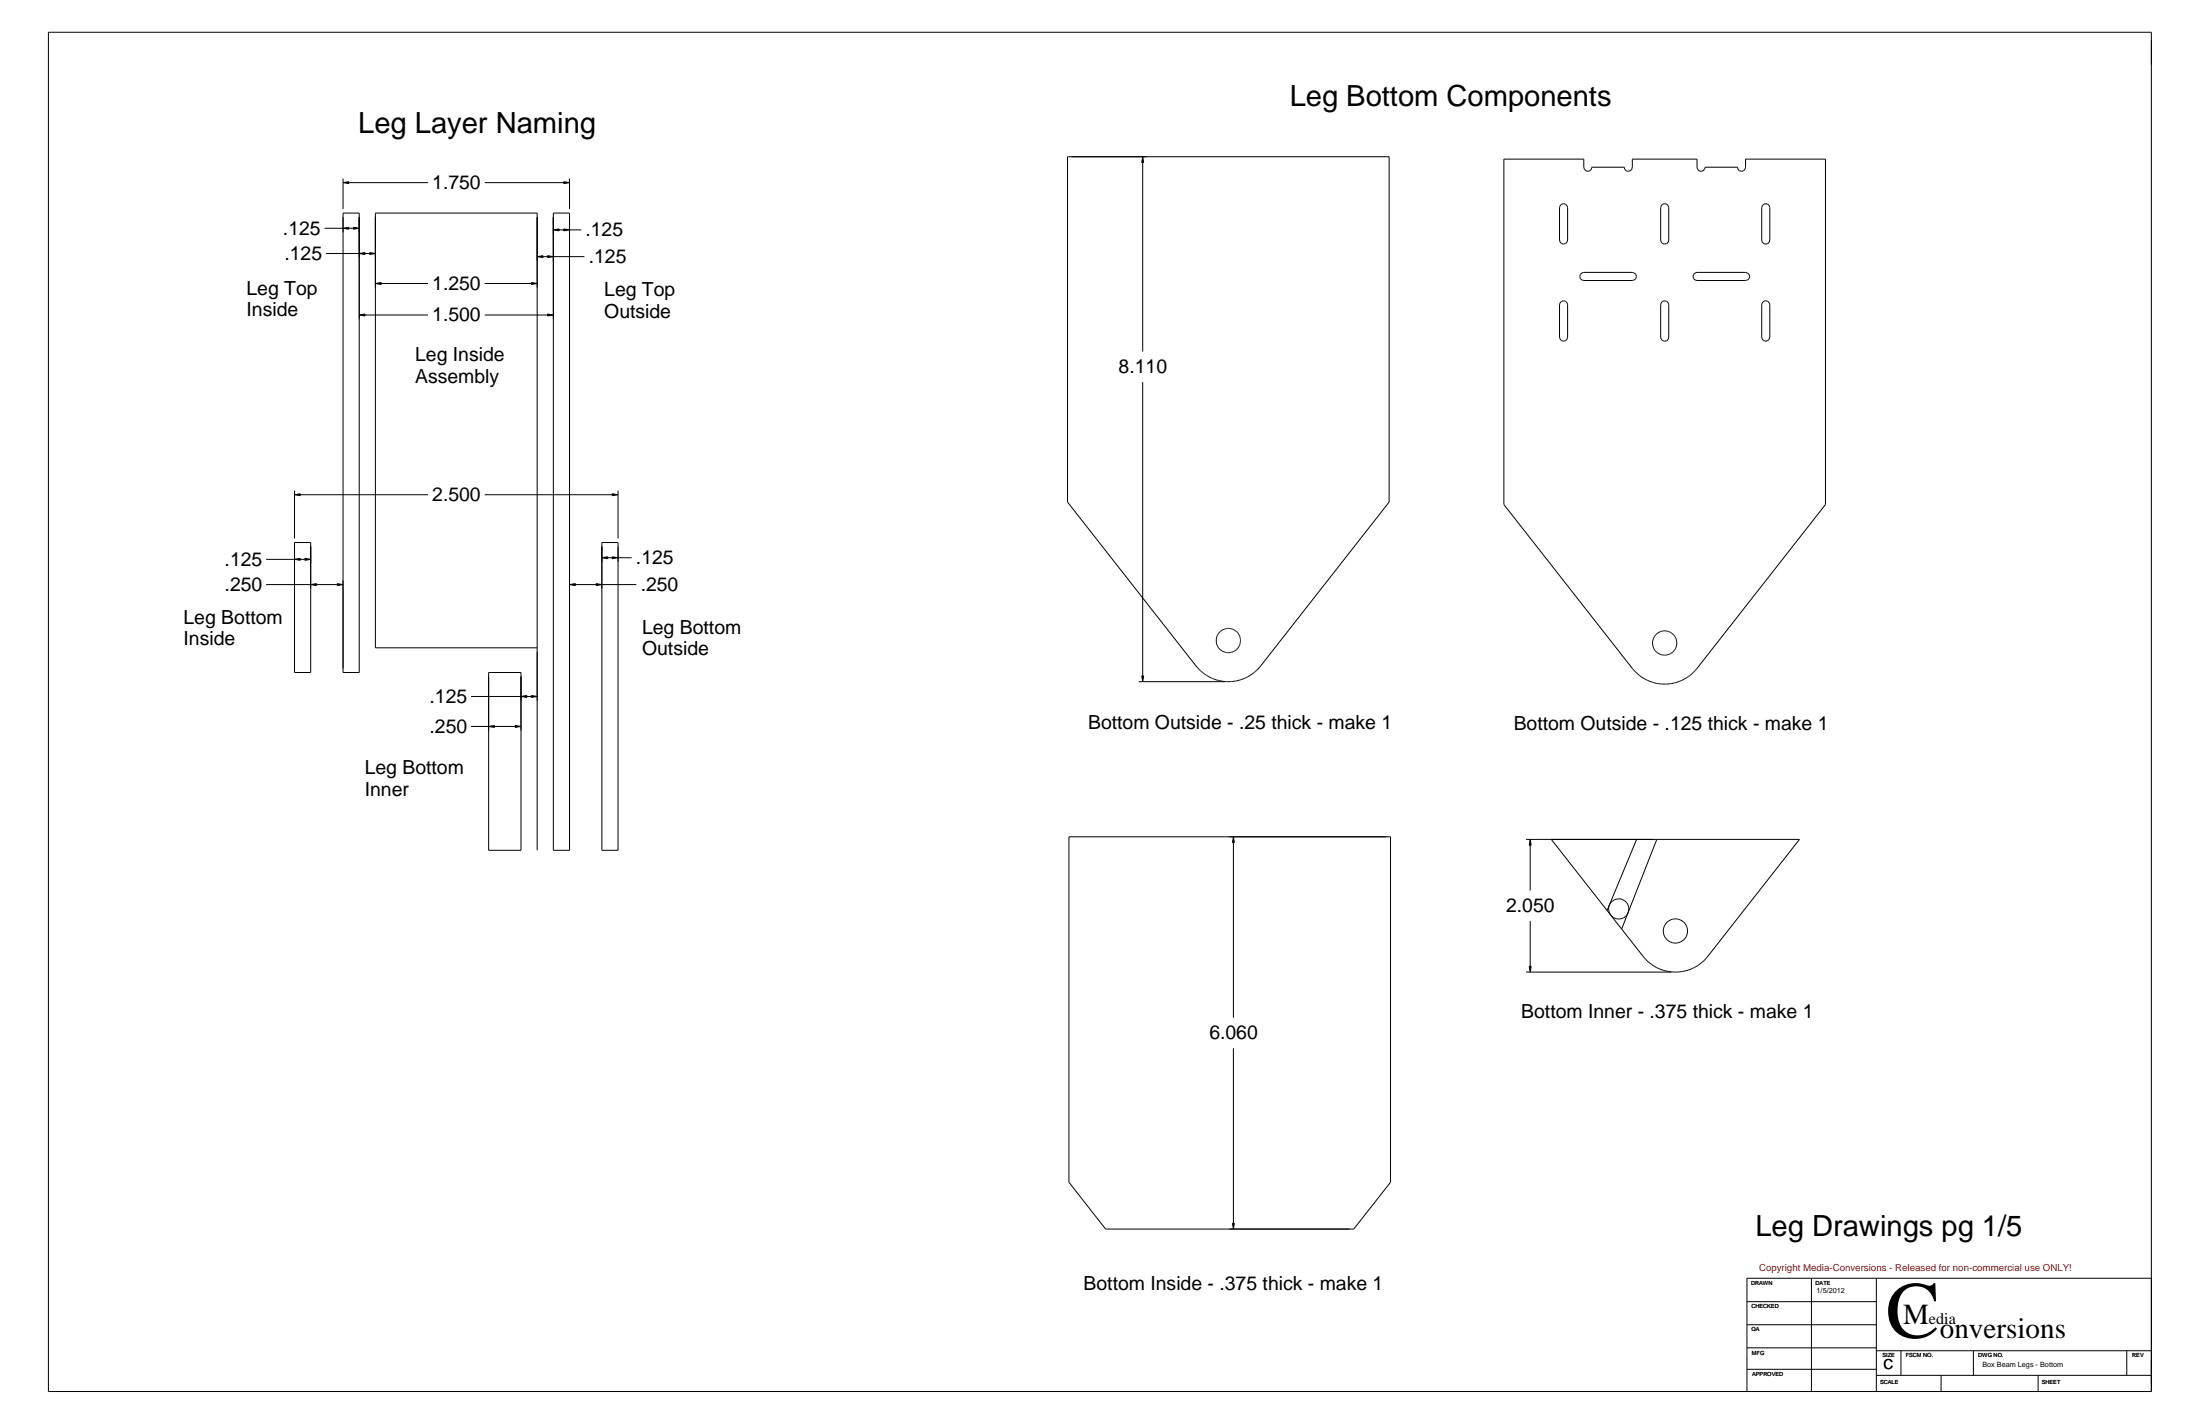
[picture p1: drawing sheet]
<svg xmlns="http://www.w3.org/2000/svg" width="864mm" height="559mm" viewBox="0 0 864 559" stroke-linecap="round" stroke-linejoin="round" font-family="sans-serif">
<g fill="none" stroke="#000" stroke-width=".39">
<path d="M19 12.7h825.5v533.4h-825.5zM134.7 70.1v11.9M134.7 71.7l2.2-.4v.8zM136.9 71.7h31.1M190.2 71.7h31.1M221.3 71.3l2.3 .4-2.3 .4zM223.6 70.1v11.9M419.1 61.5h126.2v135.5l-50.4 64.3a16.1 16.1 0 0 1-25.4 0l-50.4-64.3zM448.6 61.5l.3 2.3h-.7zM448.6 63.8v74.2M590.3 62.4h31.4v3.2a1.59 1.59 0 0 0 1.6 1.6 1.59 1.59 0 0 0 1.6-1.6h12.7a1.59 1.59 0 0 0 1.6 1.6 1.59 1.59 0 0 0 1.6-1.6v-3.2h25.4v3.2a1.59 1.59 0 0 0 1.5 1.6 1.59 1.59 0 0 0 1.6-1.6h12.7a1.59 1.59 0 0 0 1.6 1.6 1.59 1.59 0 0 0 1.6-1.6v-3.2h31.4v135.6l-50.4 64.3a16.2 16.2 0 0 1-25.4 0l-50.5-64.3zM127.4 89.6h7.3"/>
<path d="M128 99.5h13M134.7 83.6h6.3v180.3h-6.3zM134.7 89.6l2.2-.4v.8zM136.9 89.6h1.8M138.7 89.2l2.3 .4-2.3 .4zM141 99.5l2.3-.4v.8zM143.3 99.5h1.8M145.1 99.1l2.3 .4-2.3 .4zM217.2 83.6h6.4v250.1h-6.4zM217.2 90.2l2.3-.4v.8zM219.5 90.2h1.8M221.3 89.8l2.3 .4-2.3 .4z"/>
<path d="M223.6 90.2h4.6M613 80.1a1.59 1.59 0 0 1 2.4 1.4v12.7a1.59 1.59 0 0 1-1.6 1.6 1.59 1.59 0 0 1-1.6-1.6v-12.7l.2-.8zM652.7 80.1a1.61 1.61 0 0 1 2.4 1.4v12.7a1.59 1.59 0 0 1-1.6 1.6 1.59 1.59 0 0 1-1.6-1.6v-12.7zM691.8 80.7a1.58 1.58 0 0 1 1.7-.7 1.58 1.58 0 0 1 1.2 1.5v12.7a1.59 1.59 0 0 1-1.6 1.6 1.59 1.59 0 0 1-1.5-1.6v-12.7zM147.4 111.3l2.2-.4v.7zM149.6 111.3h18.4M190.2 111.3h18.4M208.6 110.9l2.3 .4-2.3 .3zM210.9 100.7l2.2-.4v.8zM213.1 100.7h1.8M214.9 100.3l2.3 .4-2.3 .4zM217.2 100.7h12.2"/>
<path d="M613 118.2a1.59 1.59 0 0 1 2.4 1.4v12.7a1.59 1.59 0 0 1-1.6 1.6 1.59 1.59 0 0 1-1.6-1.6v-12.7l.2-.8zM620.3 107.7l1.4-.8h19.1a1.59 1.59 0 0 1 1.6 1.6 1.59 1.59 0 0 1-1.6 1.6h-19.1a1.57 1.57 0 0 1-1.4-2.4zM652.7 118.2a1.61 1.61 0 0 1 2.4 1.4v12.7a1.59 1.59 0 0 1-1.6 1.6 1.59 1.59 0 0 1-1.6-1.6v-12.7zM664.8 107.7l1.4-.8h19a1.59 1.59 0 0 1 1.6 1.6 1.59 1.59 0 0 1-1.6 1.6h-19a1.57 1.57 0 0 1-1.4-2.4zM691.8 118.8a1.58 1.58 0 0 1 1.7-.7 1.58 1.58 0 0 1 1.2 1.5v12.7a1.59 1.59 0 0 1-1.6 1.6 1.59 1.59 0 0 1-1.5-1.6v-12.7zM141 123.6l2.3-.4v.8zM143.3 123.6h24.7M190.2 123.6h24.7M214.9 123.2l2.3 .4-2.3 .4zM448.6 149.9v115.3M115.6 192.5v18.8M115.6 194.1l2.3-.3v.7z"/>
<path d="M117.9 194.1h50.1M190.2 194.1h50.1M240.3 193.8l2.3 .3-2.3 .4zM242.6 192.5v18.8M104.5 219.5h11.1M115.6 212.9h6.4v51h-6.4zM115.6 219.5l2.3-.4v.8zM117.9 219.5h1.8M119.7 219.1l2.3 .4-2.3 .4zM236.3 212.9h6.3v120.8h-6.3zM236.3 218.9l2.2-.4v.7zM238.5 218.9h1.8"/>
<path d="M240.3 218.5l2.3 .4-2.3 .3zM242.6 218.9h5.3M104.5 229.4h17.5M122 229.4l2.2-.4v.8zM124.2 229.4h8.2M132.4 229l2.3 .4-2.3 .4zM223.6 229.4l2.2-.4v.8zM225.8 229.4h8.2M234 229l2.3 .4-2.3 .4zM236.3 229.4h13.5M210.9 254.2h-63.5v-170.6h63.5v250.1M184.9 273.3h19.6"/>
<path d="M191.8 263.9h12.7v69.8h-12.7zM204.5 273.3l2.3-.4v.8zM206.8 273.3h1.8M208.6 272.9l2.3 .4-2.3 .4zM447 267.5h33.6M448.2 265.2h.7l-.3 2.3zM184.9 285.1h6.9M191.8 285.1l2.3-.4v.8zM194.1 285.1h8.1M202.2 284.7l2.3 .4-2.3 .4zM419.6 328.4h126.2v135.5l-14.4 18.4h-97.4l-14.4-18.4zM484.2 328.4l.3 2.3h-.7z"/>
<path d="M484.2 330.7v68.7M599.1 329.4h107.3l-36 45.9a16.1 16.1 0 0 1-25.4 0l-8.4-10.7M600.7 329.4l.3 2.3h-.7zM600.7 331.7v17.8M609 329.4l23.3 29.7M642.4 329.4l-11.5 27.9M650.4 329.4l-13.8 35.2M632.3 359.1l4.3 5.5M600.3 379.2h.7l-.3 2.3zM600.7 361.4v17.8M599.1 381.5h57M484.2 411.4v68.6"/>
<path d="M483.8 480h.7l-.3 2.3zM685.8 519.9h50.8M685.8 510.8h50.8M711.1 501.6v44.5M736.6 501.6v44.5M844.5 501.6h-158.7v44.5M685.8 528.9h50.8M685.8 537.3h50.8M736.6 539.7h107.9M736.6 530.1h107.9M746.2 530.1v9.6M762 539.7v6.4"/>
<path d="M774.7 530.1v9.6M800.1 539.7v6.4M834.9 530.1v9.6"/>
<circle cx="482.2" cy="251.4" r="4.8"/>
<circle cx="653.5" cy="252.3" r="4.8"/>
<circle cx="635.4" cy="356.7" r="4"/>
<circle cx="657.7" cy="365.3" r="4.8"/>
</g>
<g fill="#000">
<path d="M221.3 71.3l2.3 .4-2.3 .4zM138.7 89.2l2.3 .4-2.3 .4zM145.1 99.1l2.3 .4-2.3 .4zM221.3 89.9l2.3 .3-2.3 .4zM208.6 110.9l2.3 .4-2.3 .3zM214.9 100.4l2.3 .3-2.3 .4zM214.9 123.3l2.3 .3-2.3 .4zM240.3 193.8l2.3 .3-2.3 .4zM119.7 219.2l2.3 .3-2.3 .4zM240.3 218.5l2.3 .4-2.3 .3zM132.4 229.1l2.3 .3-2.3 .4zM234 229.1l2.3 .3-2.3 .4z"/>
<path d="M208.6 273l2.3 .3-2.3 .4zM202.2 284.7l2.3 .4-2.3 .4z"/>
<path d="M134.7 71.7l2.2-.4v.8z" fill-rule="evenodd"/>
<path d="M448.6 61.6l.3 2.2h-.7z" fill-rule="evenodd"/>
<path d="M134.7 89.6l2.2-.4v.8z" fill-rule="evenodd"/>
<path d="M141 99.5l2.3-.4v.8z" fill-rule="evenodd"/>
<path d="M217.2 90.2l2.3-.3v.7z" fill-rule="evenodd"/>
<path d="M147.4 111.3l2.2-.4v.7z" fill-rule="evenodd"/>
<path d="M210.9 100.7l2.2-.3v.7z" fill-rule="evenodd"/>
<path d="M141 123.6l2.3-.3v.7z" fill-rule="evenodd"/>
<path d="M115.6 194.1l2.3-.3v.7z" fill-rule="evenodd"/>
<path d="M115.6 219.5l2.3-.3v.7z" fill-rule="evenodd"/>
<path d="M236.3 218.9l2.2-.4v.7z" fill-rule="evenodd"/>
<path d="M122 229.4l2.2-.3v.7z" fill-rule="evenodd"/>
<path d="M223.6 229.4l2.2-.3v.7z" fill-rule="evenodd"/>
<path d="M204.5 273.3l2.3-.3v.7z" fill-rule="evenodd"/>
<path d="M448.2 265.2h.7l-.3 2.3z" fill-rule="evenodd"/>
<path d="M191.8 285.1l2.3-.4v.8z" fill-rule="evenodd"/>
<path d="M484.2 328.4l.3 2.3h-.7z" fill-rule="evenodd"/>
<path d="M600.7 329.4l.3 2.3h-.7z" fill-rule="evenodd"/>
<path d="M600.3 379.2h.7l-.3 2.3z" fill-rule="evenodd"/>
<path d="M483.8 480h.7l-.3 2.3z" fill-rule="evenodd"/>
</g>
<text font-size="31.8" x="740.3" y="525">C</text>
<g font-size="11.4">
<text x="506.3" y="41.7">Leg Bottom Components</text>
<text x="140.6" y="52.1">Leg Layer Naming</text>
<text x="689.1" y="485.2">Leg Drawings pg 1/5</text>
<text x="747.1" y="519.6">M</text>
<text x="761.5" y="524.9">onversions</text>
</g>
<g font-size="7.6">
<text x="169.7" y="74.1">1.750</text>
<text x="111.1" y="92">.125</text>
<text x="229.8" y="92.7">.125</text>
<text x="111.7" y="101.9">.125</text>
<text x="231.1" y="103.2">.125</text>
<text x="169.7" y="113.7">1.250</text>
<text x="96.8" y="115.6">Leg Top</text>
<text x="237.2" y="116.2">Leg Top</text>
<text x="96.8" y="124.1">Inside</text>
<text x="237.2" y="124.8">Outside</text>
<text x="169.7" y="126.1">1.500</text>
<text x="163" y="141.6">Leg Inside</text>
<text x="439.1" y="146.4">8.110</text>
<text x="163" y="150.1">Assembly</text>
<text x="169.7" y="196.6">2.500</text>
<text x="88.2" y="222">.125</text>
<text x="249.6" y="221.3">.125</text>
<text x="88.2" y="231.9">.250</text>
<text x="251.5" y="231.9">.250</text>
<text x="72.1" y="244.8">Leg Bottom</text>
<text x="252.1" y="248.6">Leg Bottom</text>
<text x="72.1" y="253.3">Inside</text>
<text x="252.1" y="257.1">Outside</text>
<text x="168.6" y="275.8">.125</text>
<text x="168.6" y="287.5">.250</text>
<text x="427.1" y="286.2">Bottom Outside - .25 thick - make 1</text>
<text x="594.2" y="286.5">Bottom Outside - .125 thick - make 1</text>
<text x="143.2" y="303.7">Leg Bottom</text>
<text x="143.2" y="312.2">Inner</text>
<text x="591.2" y="357.9">2.050</text>
<text x="597.2" y="399.5">Bottom Inner - .375 thick - make 1</text>
<text x="474.7" y="407.8">6.060</text>
<text x="425.4" y="506.2">Bottom Inside - .375 thick - make 1</text>
</g>
<text font-size="6.3" x="757.2" y="519.6">edia</text>
<text font-size="5.4" x="739.4" y="537.4">C</text>
<text font-size="3.8" fill="#f00" x="690.5" y="498.6">Copyright Media-Conversions - Released for non-commercial use ONLY!</text>
<g font-size="2.8">
<text x="713.1" y="507.3">1/5/2012</text>
<text x="778.2" y="536.6">Box Beam Legs - Bottom</text>
</g>
<g font-size="2.2">
<text x="687.4" y="504.1">DRAWN</text>
<text x="712.7" y="504.2">DATE</text>
<text x="687.5" y="513.3">CHECKED</text>
<text x="687.5" y="522.3">QA</text>
<text x="687.7" y="531.5">MFG</text>
<text x="738.9" y="532.4">SIZE</text>
<text x="748.1" y="532.4">FSCM NO.</text>
<text x="776.6" y="532.4">DWG NO.</text>
<text x="837" y="532.4">REV</text>
<text x="687.7" y="540">APPROVED</text>
<text x="738" y="543.2">SCALE</text>
<text x="801.5" y="543.2">SHEET</text>
</g>
</svg>
